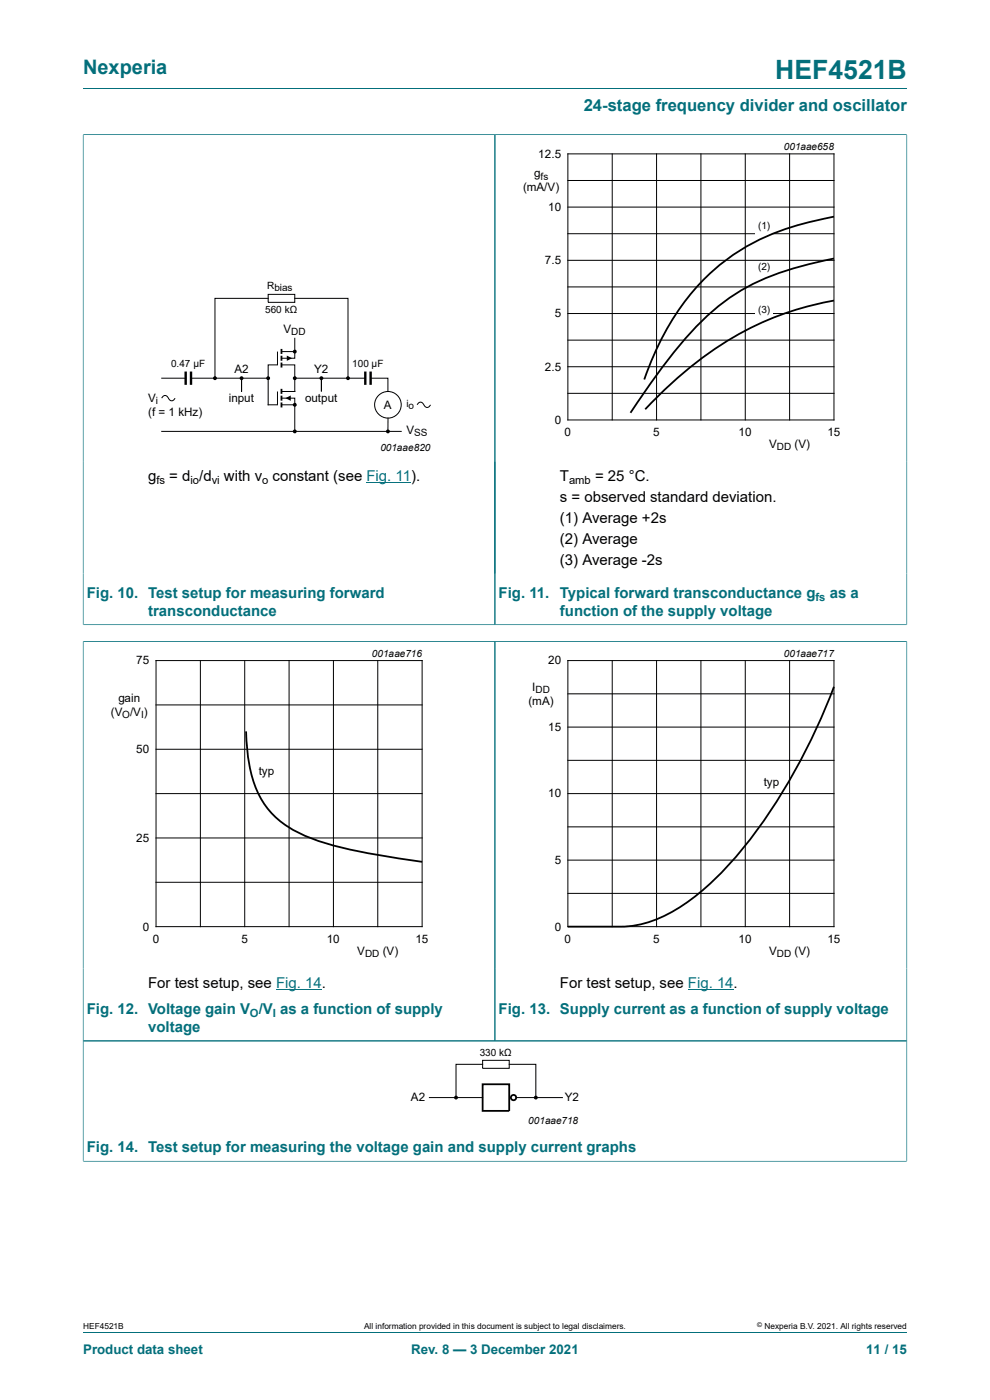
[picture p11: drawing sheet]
<svg xmlns="http://www.w3.org/2000/svg" width="210mm" height="297mm" viewBox="0 0 210 297" stroke-linecap="round" stroke-linejoin="round" font-family="sans-serif">
<path d="M17.6 18.8h174.8M17.6 28.6h174.8M17.6 28.5v69.5M105 28.6v69.4M192.4 28.5v69.5" fill="none" stroke="#036f7b" stroke-width=".21"/>
<g fill="none" stroke="#000" stroke-width=".21">
<path d="M120.5 32.6h56.4v56.5h-56.4zM120.5 38.3h56.4M129.9 32.6v56.5M139.3 32.6v56.5M148.7 32.6v56.5M158.1 32.6v56.5M167.5 32.6v56.5M120.5 49.6h56.4M120.5 43.9h56.4M120.5 55.2h56.4M56.9 63.3h-11.3v16.9M56.9 62.4h5.6v1.7h-5.6z"/>
<path d="M58.9 74.6v2.8h-2v8.5h2v-2.8M59.7 77.4h2.8v5.7h-2.8M62.5 63.3h11.3v16.9M62.5 74.6v1.4h-2.8M62.5 71.8v2.8h-2.8M120.5 60.9h56.4M120.5 72.2h56.4M120.5 66.5h56.4M120.5 77.8h56.4M34.3 84.5a.74 .74 0 0 1 .8-.6 .74 .74 0 0 1 .7 .7 .71 .71 0 0 0 .7 .4 .71 .71 0 0 0 .6-.5M34.3 80.2h5.1M34.3 91.5h50.8"/>
<path d="M40.5 80.2h16.4M51.2 80.2v2.9M59.7 84.5h2.8v1.4M59.7 85.9h2.8v5.6M62.5 80.2h15M68.2 80.2v2.9M78.6 80.2h3.7v2.9M82.3 88.7v2.8M88.5 85.9a.74 .74 0 0 1 .8-.6 .74 .74 0 0 1 .6 .7 .71 .71 0 0 0 .8 .4 .71 .71 0 0 0 .6-.5M120.5 83.4h56.4"/>
<circle cx="82.3" cy="85.9" r="2.81"/>
</g>
<path d="M39.4 78.8v2.8M40.5 78.8v2.8M77.5 78.8v2.8M78.6 78.8v2.8" fill="none" stroke="#000" stroke-width=".51"/>
<g fill="#000">
<path d="M60.8 75.4l1.2 .6-1.2 .6zM60.6 84.5l1.1-.6v1.1z"/>
<circle cx="62.5" cy="74.6" r=".28"/>
<circle cx="45.6" cy="80.2" r=".28"/>
<circle cx="51.2" cy="80.2" r=".28"/>
<circle cx="56.9" cy="80.2" r=".28"/>
<circle cx="62.5" cy="85.9" r=".28"/>
<circle cx="62.5" cy="80.2" r=".28"/>
<circle cx="62.5" cy="91.5" r=".28"/>
<circle cx="68.2" cy="80.2" r=".28"/>
<circle cx="73.8" cy="80.2" r=".28"/>
<circle cx="82.3" cy="91.5" r=".28"/>
</g>
<g fill="none" stroke="#000" stroke-width=".25">
<circle cx="62.5" cy="74.6" r=".28"/>
<circle cx="45.6" cy="80.2" r=".28"/>
<circle cx="51.2" cy="80.2" r=".28"/>
<circle cx="56.9" cy="80.2" r=".28"/>
<circle cx="62.5" cy="85.9" r=".28"/>
<circle cx="62.5" cy="80.2" r=".28"/>
<circle cx="62.5" cy="91.5" r=".28"/>
<circle cx="68.2" cy="80.2" r=".28"/>
<circle cx="73.8" cy="80.2" r=".28"/>
<circle cx="82.3" cy="91.5" r=".28"/>
</g>
<path d="M59.7 74v1.1M59.7 75.5v1M59.7 76.9v1.1M59.7 82.5v1M59.7 83.9v1.1M59.7 85.4v1" fill="none" stroke="#000" stroke-width=".38"/>
<path d="M107.8 29.8h81.8v66.3h-81.8z" fill="none" stroke="#fff" stroke-width=".21"/>
<g fill="#fff">
<path d="M160.3 64.2h3.8v3.5h-3.8z"/>
<path d="M160.3 55.5h3.8v3.1h-3.8z"/>
<path d="M160.3 46.4h3.8v3.5h-3.8z"/>
</g>
<g fill="none" stroke="#000" stroke-width=".38">
<path d="M176.9 46a57.4 57.4 0 0 0-20 7.2 47.1 47.1 0 0 0-17.5 20.6l-2.7 6.7M176.9 54.8a65.4 65.4 0 0 0-19.1 6.5 50.9 50.9 0 0 0-14.9 13.5l-3.5 4.5-5.7 8.3M176.9 63.8a66.1 66.1 0 0 0-33.8 16.9l-6.2 6.1M52.2 155.2a30.8 30.8 0 0 0 3.3 14.5 20.4 20.4 0 0 0 11.8 8.6 127.3 127.3 0 0 0 22.2 4.5M176.9 145.7a125.5 125.5 0 0 1-21.3 36.6 44.5 44.5 0 0 1-17.2 13.1l-2.2 .6-2.2 .4-2.3 .2h-11.2M102.4 230h5.6v5.7h-5.6z"/>
<circle cx="108.9" cy="232.8" r=".56"/>
</g>
<path d="M17.6 28.6v104M17.7 28.6h174.6M105 28.6v103.9M192.4 28.6v104M17.6 132.5h174.8M17.6 136.1h174.8M17.6 136v110.4M105 136.1v84.7M192.4 136v110.4M17.6 220.8h174.8M17.6 246.3h174.8M17.6 282.6h174.8" fill="none" stroke="#036f7b" stroke-width=".21"/>
<path d="M77.7 102.4h9.5M58.6 209.9h9.7M145.9 209.9h9.7" fill="none" stroke="#00f" stroke-width=".21"/>
<g fill="none" stroke="#000" stroke-width=".21">
<path d="M33.1 140.1h56.4v56.5h-56.4zM33.1 149.5h56.4M33.1 158.9h56.4M42.5 140.1v56.5M51.9 140.1v56.5M61.3 140.1v56.5M70.7 140.1v56.5M80.1 140.1v56.5M120.5 140.1h56.4v56.5h-56.4zM120.5 154.2h56.4M120.5 147.2h56.4M129.9 140.1v56.5"/>
<path d="M139.3 140.1v56.5M148.7 140.1v56.5M158.1 140.1v56.5M167.5 140.1v56.5M33.1 168.4h56.4M33.1 177.8h56.4M120.5 168.4h56.4M120.5 175.4h56.4M120.5 161.3h56.4M33.1 187.2h56.4M120.5 189.5h56.4M120.5 182.5h56.4"/>
<path d="M91.1 232.8h11.3M102.4 225.8h-5.7v7M102.4 224.9h5.6v1.7h-5.6zM108 225.8h5.7v7M109.5 232.8h9.8"/>
</g>
<path d="M20.4 137.3h81.8v66.3h-81.8zM107.8 137.3h81.8v66.3h-81.8z" fill="none" stroke="#fff" stroke-width=".21"/>
<g fill="#000">
<circle cx="96.7" cy="232.8" r=".28"/>
<circle cx="113.7" cy="232.8" r=".28"/>
</g>
<g fill="none" stroke="#000" stroke-width=".25">
<circle cx="96.7" cy="232.8" r=".28"/>
<circle cx="113.7" cy="232.8" r=".28"/>
</g>
<text font-size="5.6" fill="#036f7b" x="164.5" y="16.8">HEF4521B</text>
<text font-size="4.2" fill="#036f7b" x="17.6" y="15.6">Nexperia</text>
<text font-size="3.5" fill="#036f7b" x="123.8" y="23.7">24-stage frequency divider and oscillator</text>
<g font-size="3.2">
<text x="31.4" y="102.1">g</text>
<text x="35.9" y="102.1">= d /d</text>
<text x="47.5" y="102.1">with v constant (see Fig. 11).</text>
<text x="118.8" y="102.1">T</text>
<text x="118.8" y="106.5">s = observed standard deviation.</text>
<text x="126.2" y="102.1">= 25 °C.</text>
<text x="118.8" y="111">(1) Average +2s</text>
<text x="118.8" y="115.4">(2) Average</text>
<text x="118.8" y="119.9">(3) Average -2s</text>
<text x="31.4" y="209.6">For test setup, see Fig. 14.</text>
<text x="118.8" y="209.6">For test setup, see Fig. 14.</text>
</g>
<g font-size="3.2" fill="#036f7b">
<text x="18.4" y="126.9">Fig. 10. Test setup for measuring forward</text>
<text x="31.4" y="130.7">transconductance</text>
<text x="105.8" y="126.9">Fig. 11.</text>
<text x="118.8" y="126.9">Typical forward transconductance g</text>
<text x="118.8" y="130.7">function of the supply voltage</text>
<text x="176" y="126.9">as a</text>
<text x="18.4" y="215.2">Fig. 12. Voltage gain V /V as a function of supply</text>
<text x="105.8" y="215.2">Fig. 13. Supply current as a function of supply voltage</text>
<text x="31.4" y="219">voltage</text>
<text x="18.4" y="244.5">Fig. 14. Test setup for measuring the voltage gain and supply current graphs</text>
</g>
<g font-size="2.8" fill="#036f7b">
<text x="17.6" y="287.2">Product data sheet</text>
<text x="87.2" y="287.2">Rev. 8 — 3 December 2021</text>
<text x="183.7" y="287.2">11 / 15</text>
</g>
<g font-size="2.5">
<text x="114.2" y="33.5">12.5</text>
<text x="110.9" y="40.6">(mA/V)</text>
<text x="113.3" y="37.6">g</text>
<text x="116.3" y="44.8">10</text>
<text x="115.6" y="56">7.5</text>
<text x="60.1" y="70.6">V</text>
<text x="117.7" y="67.3">5</text>
<text x="49.7" y="79.1">A2</text>
<text x="66.6" y="79.1">Y2</text>
<text x="115.6" y="78.6">2.5</text>
<text x="31.4" y="85.3">V</text>
<text x="31.4" y="88.3">(f = 1 kHz)</text>
<text x="48.5" y="85.3">input</text>
<text x="64.7" y="85.3">output</text>
<text x="81.4" y="86.7">A</text>
<text x="117.7" y="89.9">0</text>
<text x="86.2" y="92.1">V</text>
<text x="119.8" y="92.5">0</text>
<text x="138.6" y="92.5">5</text>
<text x="156.7" y="92.5">10</text>
<text x="163.1" y="95">V</text>
<text x="168.5" y="95">(V)</text>
<text x="175.5" y="92.5">15</text>
<text x="28.9" y="141">75</text>
<text x="116.3" y="141">20</text>
<text x="25.1" y="148.8">gain</text>
<text x="112.1" y="149.5">(mA)</text>
<text x="112.9" y="146.5">I</text>
<text x="23.5" y="151.9">(V /V )</text>
<text x="116.3" y="155.1">15</text>
<text x="28.9" y="159.8">50</text>
<text x="54.9" y="164.3">typ</text>
<text x="162" y="166.7">typ</text>
<text x="116.3" y="169.2">10</text>
<text x="28.9" y="178.6">25</text>
<text x="117.7" y="183.3">5</text>
<text x="30.3" y="197.4">0</text>
<text x="117.7" y="197.4">0</text>
<text x="32.4" y="200">0</text>
<text x="51.2" y="200">5</text>
<text x="69.3" y="200">10</text>
<text x="75.8" y="202.5">V</text>
<text x="81.2" y="202.5">(V)</text>
<text x="88.2" y="200">15</text>
<text x="119.8" y="200">0</text>
<text x="138.6" y="200">5</text>
<text x="156.7" y="200">10</text>
<text x="163.1" y="202.5">V</text>
<text x="168.5" y="202.5">(V)</text>
<text x="175.5" y="200">15</text>
<text x="87.2" y="233.7">A2</text>
<text x="119.8" y="233.7">Y2</text>
</g>
<g font-size="2.4">
<text x="33.2" y="102.7">fs</text>
<text x="40.4" y="102.7">io</text>
<text x="44.9" y="102.7">vi</text>
<text x="55.6" y="102.7">o</text>
<text x="120.7" y="102.7">amb</text>
</g>
<g font-size="2.4" fill="#036f7b">
<text x="173" y="127.5">fs</text>
<text x="53" y="215.8">O</text>
<text x="57.9" y="215.8">I</text>
</g>
<g font-size="2.1">
<text x="166.2" y="31.8">001aae658</text>
<text x="114.6" y="38.1">fs</text>
<text x="160.9" y="48.6">(1)</text>
<text x="160.9" y="57.3">(2)</text>
<text x="56.7" y="61.3">Rbias</text>
<text x="56.3" y="66.4">560 kΩ</text>
<text x="61.8" y="71.1">DD</text>
<text x="160.9" y="66.4">(3)</text>
<text x="36.3" y="77.9">0.47 µF</text>
<text x="74.7" y="77.9">100 µF</text>
<text x="33.1" y="85.8">i</text>
<text x="86.2" y="86.4">io</text>
<text x="80.7" y="95.7">001aae820</text>
<text x="87.9" y="92.5">SS</text>
<text x="164.8" y="95.4">DD</text>
<text x="78.9" y="139.3">001aae716</text>
<text x="166.2" y="139.3">001aae717</text>
<text x="113.6" y="147">DD</text>
<text x="25.9" y="152.3">O</text>
<text x="29.9" y="152.3">I</text>
<text x="77.4" y="202.9">DD</text>
<text x="164.8" y="202.9">DD</text>
<text x="101.8" y="224.1">330 kΩ</text>
<text x="112.1" y="238.4">001aae718</text>
</g>
<g font-size="1.8">
<text x="17.6" y="282">HEF4521B</text>
<text x="77.2" y="282">All information provided in this document is subject to legal disclaimers.</text>
<text x="162.2" y="282">Nexperia B.V. 2021. All rights reserved</text>
</g>
<text font-size="1.4" x="160.6" y="281.6">©</text>
</svg>
